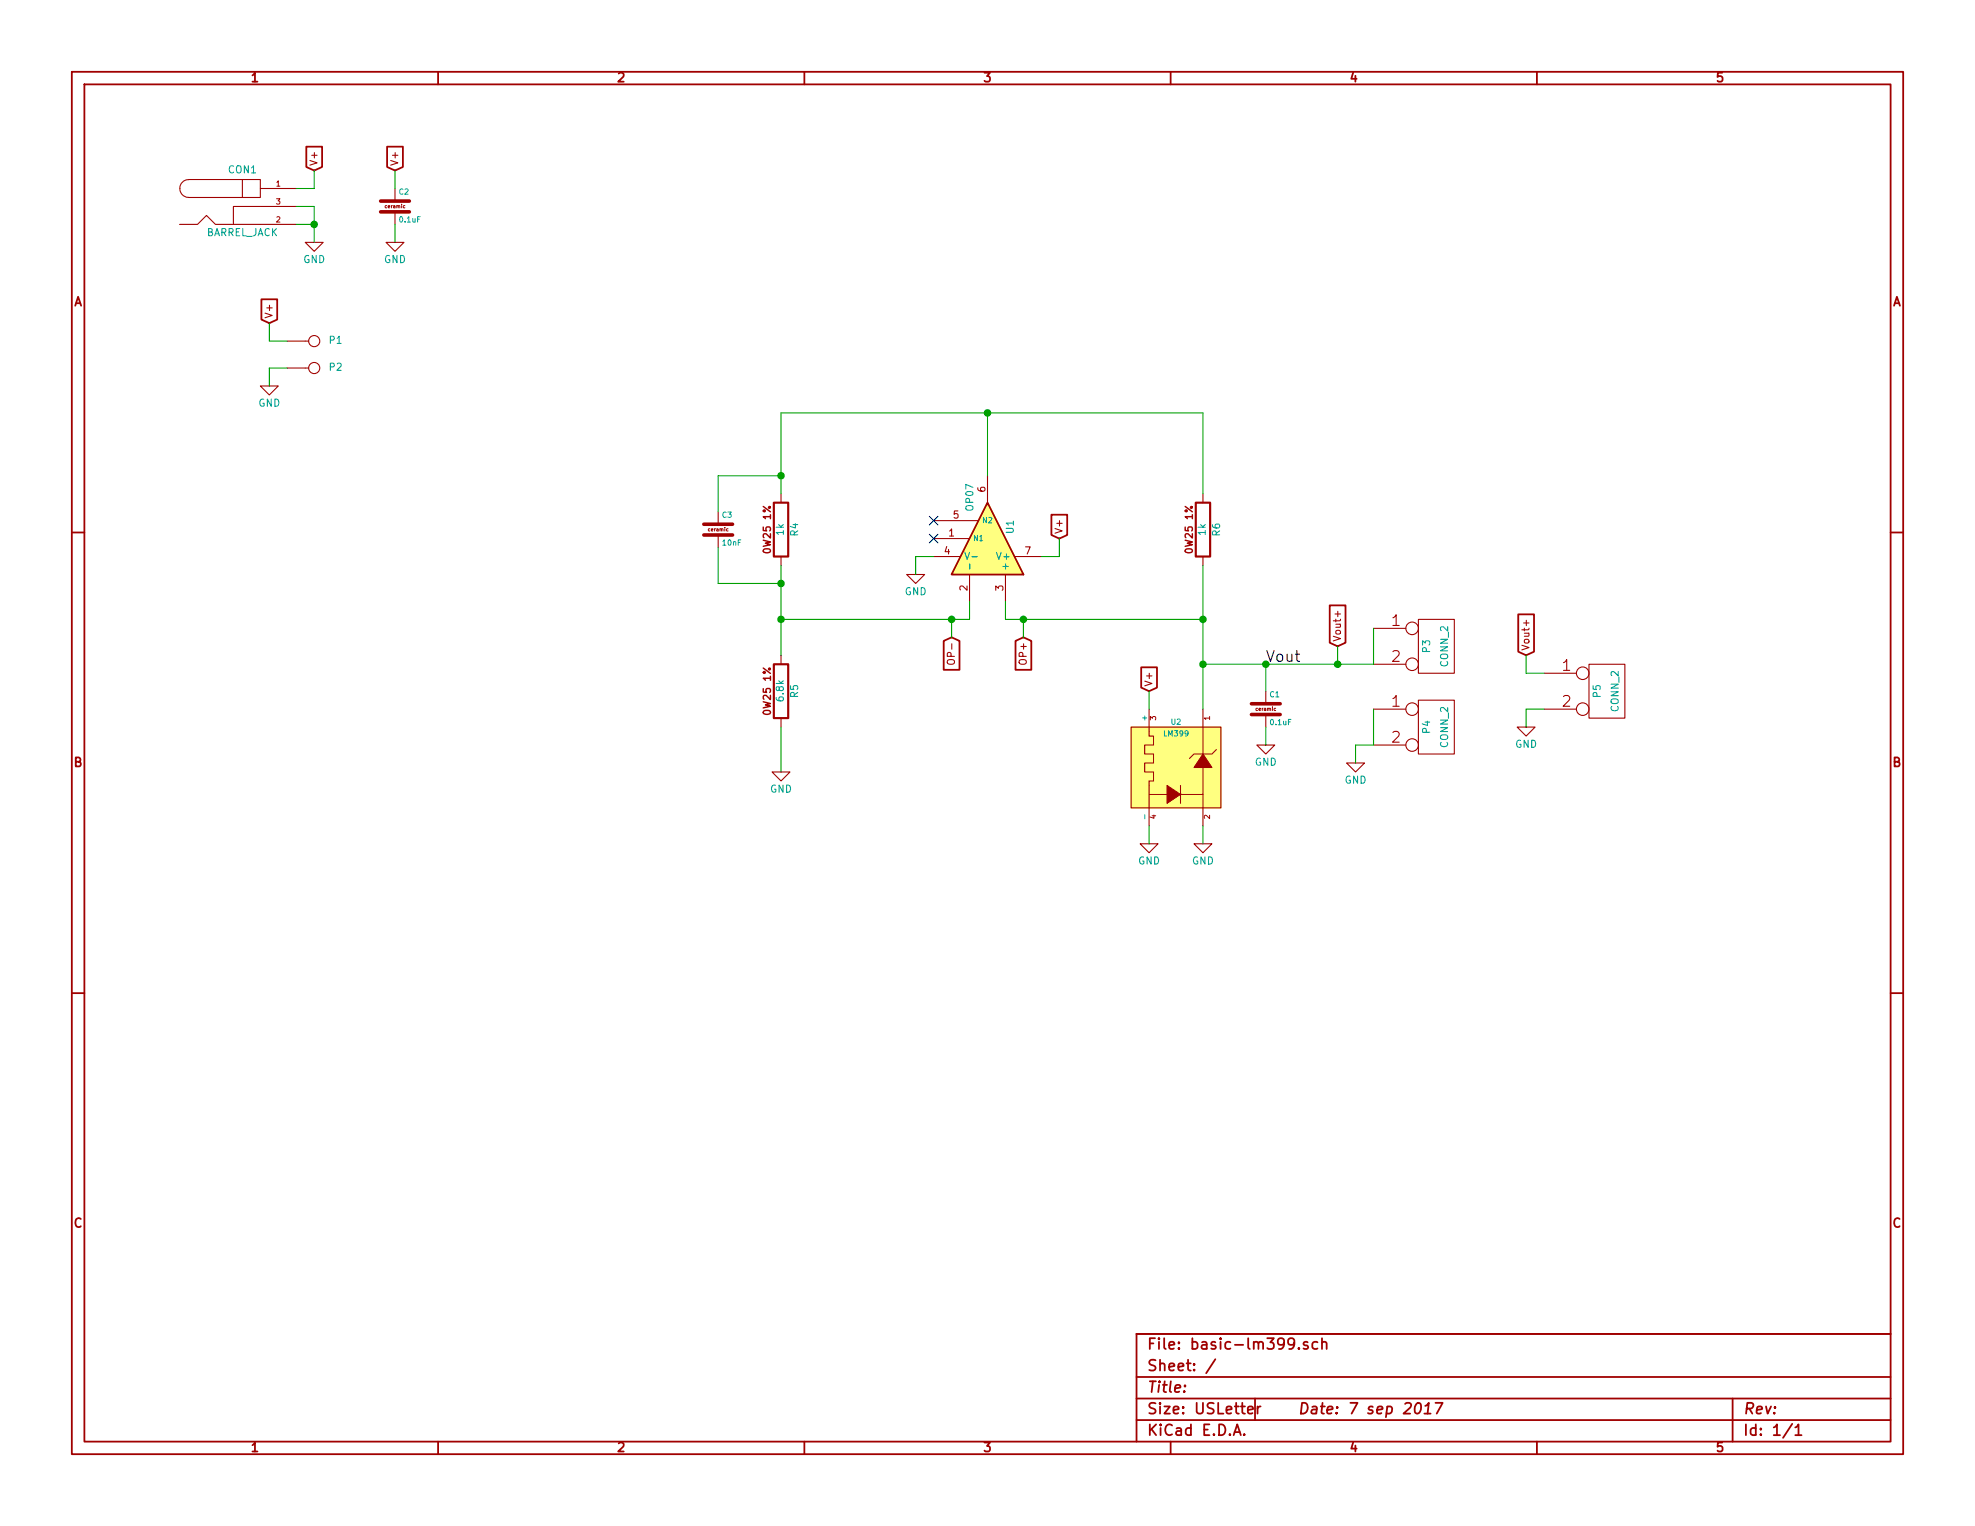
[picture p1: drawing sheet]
EESchema Schematic File Version 2
LIBS:PL_analog_ICs
LIBS:PL_capacitors
LIBS:PL_comms
LIBS:PL_connectors
LIBS:PL_diodes
LIBS:PL_displays
LIBS:PL_inductors
LIBS:PL_LEDs
LIBS:PL_microcontrollers
LIBS:PL_mounting_holes
LIBS:PL_opamps
LIBS:PL_opto
LIBS:PL_power
LIBS:PL_references
LIBS:PL_regulators
LIBS:PL_relays
LIBS:PL_resistors
LIBS:PL_switchers
LIBS:PL_switches
LIBS:PL_transistors
LIBS:power
LIBS:device
LIBS:transistors
LIBS:conn
LIBS:linear
LIBS:regul
LIBS:74xx
LIBS:cmos4000
LIBS:adc-dac
LIBS:memory
LIBS:xilinx
LIBS:special
LIBS:microcontrollers
LIBS:dsp
LIBS:microchip
LIBS:analog_switches
LIBS:motorola
LIBS:texas
LIBS:intel
LIBS:audio
LIBS:interface
LIBS:digital-audio
LIBS:philips
LIBS:display
LIBS:cypress
LIBS:siliconi
LIBS:opto
LIBS:atmel
LIBS:contrib
LIBS:valves
EELAYER 27 0
EELAYER END
$Descr USLetter 11000 8500
encoding utf-8
Sheet 1 1
Title ""
Date "7 sep 2017"
Rev ""
Comp ""
Comment1 ""
Comment2 ""
Comment3 ""
Comment4 ""
$EndDescr
$Comp
L LM399 U2
U 1 1
P 6550 4250
F 0 "U2" H 6550 4475 30  0000 C CNN
F 1 "LM399" H 6550 4410 30  0000 C CNN
F 2 "~" H 6500 4050 60  0000 C CNN
F 3 "~" H 6500 4050 60  0000 C CNN
	1    6550 4250
	1    0    0    -1  
$EndComp
$Comp
L LM741 U1
U 1 1
P 5500 3000
F 0 "U1" H 5525 3125 40  0000 L CNN
F 1 "OP07" H 5650 2900 40  0000 L CNN
F 2 "~" H 5500 3000 50  0000 C CNN
F 3 "~" H 5500 3000 50  0000 C CNN
	1    5500 3000
	0    1    -1   0   
$EndComp
$Comp
L R_0W25_1PCT R6
U 1 1
P 6700 2950
F 0 "R6" V 6780 2950 40  0000 C CNN
F 1 "1k" V 6700 2950 40  0000 C CNN
F 2 "" V 6630 2950 30  0000 C CNN
F 3 "" H 6700 2950 30  0000 C CNN
	1    6700 2950
	1    0    0    -1  
$EndComp
$Comp
L R_0W25_1PCT R4
U 1 1
P 4350 2950
F 0 "R4" V 4430 2950 40  0000 C CNN
F 1 "1k" V 4350 2950 40  0000 C CNN
F 2 "" V 4280 2950 30  0000 C CNN
F 3 "" H 4350 2950 30  0000 C CNN
	1    4350 2950
	1    0    0    -1  
$EndComp
$Comp
L R_0W25_1PCT R5
U 1 1
P 4350 3850
F 0 "R5" V 4430 3850 40  0000 C CNN
F 1 "6.8k" V 4350 3850 40  0000 C CNN
F 2 "" V 4280 3850 30  0000 C CNN
F 3 "" H 4350 3850 30  0000 C CNN
	1    4350 3850
	1    0    0    -1  
$EndComp
$Comp
L GND #PWR01
U 1 1
P 6700 4700
F 0 "#PWR01" H 6700 4500 50  0001 C CNN
F 1 "GND" H 6700 4600 40  0000 C CNN
F 2 "" H 6700 4700 50  0000 C CNN
F 3 "" H 6700 4700 50  0000 C CNN
	1    6700 4700
	1    0    0    -1  
$EndComp
$Comp
L GND #PWR02
U 1 1
P 6400 4700
F 0 "#PWR02" H 6400 4500 50  0001 C CNN
F 1 "GND" H 6400 4600 40  0000 C CNN
F 2 "" H 6400 4700 50  0000 C CNN
F 3 "" H 6400 4700 50  0000 C CNN
	1    6400 4700
	1    0    0    -1  
$EndComp
$Comp
L GND #PWR03
U 1 1
P 4350 4300
F 0 "#PWR03" H 4350 4100 50  0001 C CNN
F 1 "GND" H 4350 4200 40  0000 C CNN
F 2 "" H 4350 4300 50  0000 C CNN
F 3 "" H 4350 4300 50  0000 C CNN
	1    4350 4300
	1    0    0    -1  
$EndComp
Text GLabel 5900 3000 1    40   Input ~ 0
V+
Text GLabel 6400 3850 1    40   Input ~ 0
V+
$Comp
L GND #PWR04
U 1 1
P 5100 3200
F 0 "#PWR04" H 5100 3000 50  0001 C CNN
F 1 "GND" H 5100 3100 40  0000 C CNN
F 2 "" H 5100 3200 50  0000 C CNN
F 3 "" H 5100 3200 50  0000 C CNN
	1    5100 3200
	1    0    0    -1  
$EndComp
Text GLabel 1500 1800 1    40   Input ~ 0
V+
$Comp
L CONN_1 P1
U 1 1
P 1750 1900
F 0 "P1" H 1830 1900 40  0000 L CNN
F 1 "CONN_1" H 1750 1955 30  0001 C CNN
F 2 "" H 1750 1900 60  0000 C CNN
F 3 "" H 1750 1900 60  0000 C CNN
	1    1750 1900
	1    0    0    -1  
$EndComp
$Comp
L GND #PWR05
U 1 1
P 1500 2150
F 0 "#PWR05" H 1500 1950 50  0001 C CNN
F 1 "GND" H 1500 2050 40  0000 C CNN
F 2 "" H 1500 2150 50  0000 C CNN
F 3 "" H 1500 2150 50  0000 C CNN
	1    1500 2150
	1    0    0    -1  
$EndComp
$Comp
L CONN_1 P2
U 1 1
P 1750 2050
F 0 "P2" H 1830 2050 40  0000 L CNN
F 1 "CONN_1" H 1750 2105 30  0001 C CNN
F 2 "" H 1750 2050 60  0000 C CNN
F 3 "" H 1750 2050 60  0000 C CNN
	1    1750 2050
	1    0    0    -1  
$EndComp
$Comp
L BARREL_JACK CON1
U 1 1
P 1350 1150
F 0 "CON1" H 1350 1350 40  0000 C CNN
F 1 "BARREL_JACK" H 1350 1000 40  0000 C CNN
F 2 "~" H 1350 1150 60  0000 C CNN
F 3 "~" H 1350 1150 60  0000 C CNN
	1    1350 1150
	1    0    0    -1  
$EndComp
Text GLabel 1750 950  1    40   Input ~ 0
V+
$Comp
L GND #PWR06
U 1 1
P 1750 1350
F 0 "#PWR06" H 1750 1150 50  0001 C CNN
F 1 "GND" H 1750 1250 40  0000 C CNN
F 2 "" H 1750 1350 50  0000 C CNN
F 3 "" H 1750 1350 50  0000 C CNN
	1    1750 1350
	1    0    0    -1  
$EndComp
$Comp
L GND #PWR07
U 1 1
P 7550 4250
F 0 "#PWR07" H 7550 4050 50  0001 C CNN
F 1 "GND" H 7550 4150 40  0000 C CNN
F 2 "" H 7550 4250 50  0000 C CNN
F 3 "" H 7550 4250 50  0000 C CNN
	1    7550 4250
	1    0    0    -1  
$EndComp
$Comp
L C_CER C3
U 1 1
P 4000 2950
F 0 "C3" H 4020 3010 30  0000 L BNN
F 1 "10nF" H 4020 2890 30  0000 L TNN
F 2 "" H 4038 2800 30  0000 C CNN
F 3 "" H 4000 2950 60  0000 C CNN
	1    4000 2950
	1    0    0    -1  
$EndComp
$Comp
L C_CER C2
U 1 1
P 2200 1150
F 0 "C2" H 2220 1210 30  0000 L BNN
F 1 "0.1uF" H 2220 1090 30  0000 L TNN
F 2 "" H 2238 1000 30  0000 C CNN
F 3 "" H 2200 1150 60  0000 C CNN
	1    2200 1150
	1    0    0    -1  
$EndComp
Text GLabel 2200 950  1    40   Input ~ 0
V+
$Comp
L GND #PWR08
U 1 1
P 2200 1350
F 0 "#PWR08" H 2200 1150 50  0001 C CNN
F 1 "GND" H 2200 1250 40  0000 C CNN
F 2 "" H 2200 1350 50  0000 C CNN
F 3 "" H 2200 1350 50  0000 C CNN
	1    2200 1350
	1    0    0    -1  
$EndComp
Text Label 7050 3700 0    60   ~ 0
Vout
Text GLabel 7450 3600 1    40   Input ~ 0
Vout+
Text GLabel 5300 3550 3    40   Input ~ 0
OP-
Text GLabel 5700 3550 3    40   Input ~ 0
OP+
$Comp
L CONN_2 P3
U 1 1
P 8000 3600
F 0 "P3" V 7950 3600 40  0000 C CNN
F 1 "CONN_2" V 8050 3600 40  0000 C CNN
F 2 "" H 8000 3600 60  0000 C CNN
F 3 "" H 8000 3600 60  0000 C CNN
	1    8000 3600
	1    0    0    -1  
$EndComp
$Comp
L CONN_2 P4
U 1 1
P 8000 4050
F 0 "P4" V 7950 4050 40  0000 C CNN
F 1 "CONN_2" V 8050 4050 40  0000 C CNN
F 2 "" H 8000 4050 60  0000 C CNN
F 3 "" H 8000 4050 60  0000 C CNN
	1    8000 4050
	1    0    0    -1  
$EndComp
$Comp
L CONN_2 P5
U 1 1
P 8950 3850
F 0 "P5" V 8900 3850 40  0000 C CNN
F 1 "CONN_2" V 9000 3850 40  0000 C CNN
F 2 "" H 8950 3850 60  0000 C CNN
F 3 "" H 8950 3850 60  0000 C CNN
	1    8950 3850
	1    0    0    -1  
$EndComp
Text GLabel 8500 3650 1    40   Input ~ 0
Vout+
$Comp
L GND #PWR09
U 1 1
P 8500 4050
F 0 "#PWR09" H 8500 3850 50  0001 C CNN
F 1 "GND" H 8500 3950 40  0000 C CNN
F 2 "" H 8500 4050 50  0000 C CNN
F 3 "" H 8500 4050 50  0000 C CNN
	1    8500 4050
	1    0    0    -1  
$EndComp
Wire Wire Line
	6700 3150 6700 3950
Wire Wire Line
	6700 4600 6700 4700
Wire Wire Line
	6400 4600 6400 4700
Wire Wire Line
	4350 4050 4350 4300
Wire Wire Line
	4350 3150 4350 3650
Wire Wire Line
	4350 2300 4350 2750
Wire Wire Line
	4350 2300 6700 2300
Wire Wire Line
	6700 2300 6700 2750
Wire Wire Line
	5500 2650 5500 2300
Connection ~ 5500 2300
Wire Wire Line
	5600 3350 5600 3450
Wire Wire Line
	5400 3450 5400 3350
Wire Wire Line
	4350 3450 5400 3450
Connection ~ 4350 3450
Wire Wire Line
	5600 3450 6700 3450
Connection ~ 6700 3450
Wire Wire Line
	5800 3100 5900 3100
Wire Wire Line
	5900 3100 5900 3000
Wire Wire Line
	6400 3950 6400 3850
Wire Wire Line
	5100 3200 5100 3100
Wire Wire Line
	5100 3100 5200 3100
Wire Wire Line
	1500 1800 1500 1900
Wire Wire Line
	1500 1900 1600 1900
Wire Wire Line
	1500 2150 1500 2050
Wire Wire Line
	1500 2050 1600 2050
Wire Wire Line
	1650 1150 1750 1150
Wire Wire Line
	1750 1150 1750 1350
Wire Wire Line
	1650 1250 1750 1250
Connection ~ 1750 1250
Wire Wire Line
	1650 1050 1750 1050
Wire Wire Line
	1750 1050 1750 950 
Wire Wire Line
	7550 4150 7550 4250
Wire Wire Line
	6700 3700 7650 3700
Connection ~ 6700 3700
Wire Wire Line
	4350 2650 4000 2650
Wire Wire Line
	4000 2650 4000 2850
Connection ~ 4350 2650
Wire Wire Line
	4000 3050 4000 3250
Wire Wire Line
	4000 3250 4350 3250
Connection ~ 4350 3250
Wire Wire Line
	2200 1250 2200 1350
Wire Wire Line
	2200 1050 2200 950 
Wire Wire Line
	7450 3600 7450 3700
Connection ~ 7450 3700
Wire Wire Line
	7650 4150 7550 4150
Wire Wire Line
	5300 3550 5300 3450
Connection ~ 5300 3450
Wire Wire Line
	5700 3550 5700 3450
Connection ~ 5700 3450
Wire Wire Line
	7650 3700 7650 3500
Wire Wire Line
	7650 3950 7650 4150
Wire Wire Line
	8600 3950 8500 3950
Wire Wire Line
	8500 3950 8500 4050
Wire Wire Line
	8600 3750 8500 3750
Wire Wire Line
	8500 3750 8500 3650
NoConn ~ 5200 2900
NoConn ~ 5200 3000
$Comp
L C_CER C1
U 1 1
P 7050 3950
F 0 "C1" H 7070 4010 30  0000 L BNN
F 1 "0.1uF" H 7070 3890 30  0000 L TNN
F 2 "" H 7088 3800 30  0000 C CNN
F 3 "" H 7050 3950 60  0000 C CNN
	1    7050 3950
	1    0    0    -1  
$EndComp
$Comp
L GND #PWR010
U 1 1
P 7050 4150
F 0 "#PWR010" H 7050 3950 50  0001 C CNN
F 1 "GND" H 7050 4050 40  0000 C CNN
F 2 "" H 7050 4150 50  0000 C CNN
F 3 "" H 7050 4150 50  0000 C CNN
	1    7050 4150
	1    0    0    -1  
$EndComp
Wire Wire Line
	7050 3850 7050 3700
Connection ~ 7050 3700
Wire Wire Line
	7050 4150 7050 4050
$EndSCHEMATC
